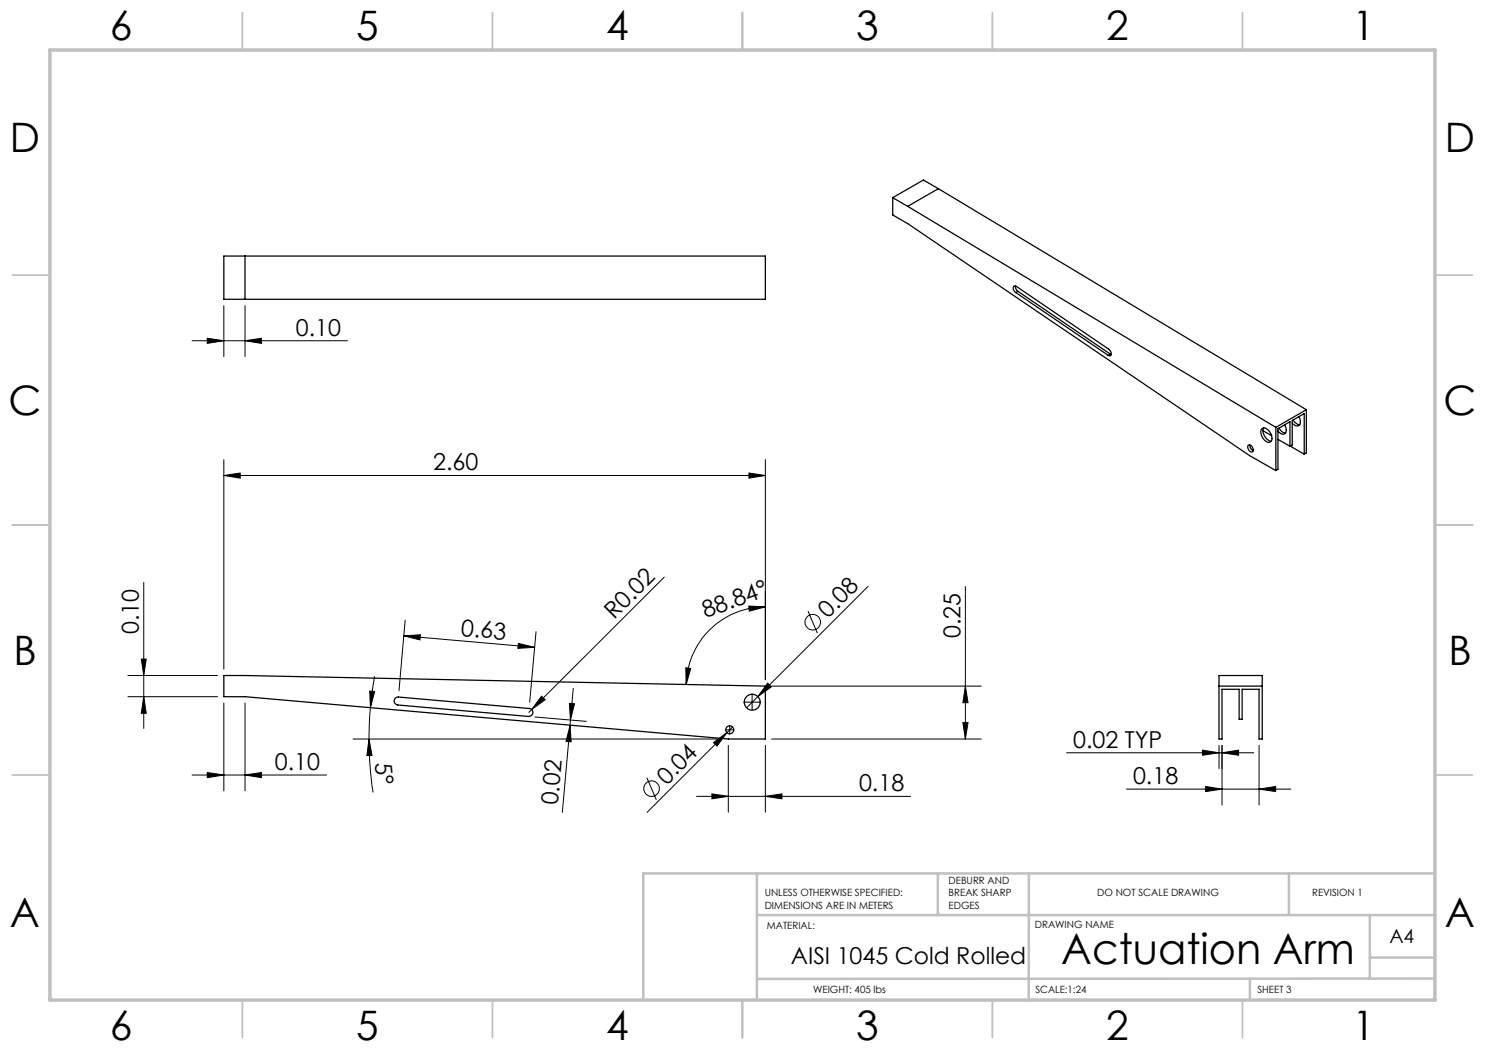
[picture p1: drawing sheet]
<svg xmlns="http://www.w3.org/2000/svg" width="297mm" height="210mm" viewBox="0 0 297 210" stroke-linecap="round" stroke-linejoin="round" font-family="sans-serif">
<g fill="none" stroke="#c0c0c0" stroke-width=".35">
<path d="M48.5 2.5v7.5M98.5 2.5v7.5M148.5 2.5v7.5M198.5 2.5v7.5M248.5 2.5v7.5M2.5 55h7.5M287 55h7.5M2.5 105h7.5M287 105h7.5M2.5 155h7.5M287 155h7.5M48.5 200v7.5"/>
<path d="M98.5 200v7.5M148.5 200v7.5M198.5 200v7.5M248.5 200v7.5"/>
</g>
<path d="M151.4 174.7v25.3M187.6 174.7v8.3M205.8 174.7l-.1 25.4M257.8 174.8v8.2M287 174.7h-158.3v25.3M151.4 183h135.6M250 195.8v4.2M274 183v12.8M274 191.5h13M287 195.7l-135.6 .1" fill="none" stroke="#c0c0c0" stroke-width=".5"/>
<path d="M10 10h277v190h-277z" fill="none" stroke="#c0c0c0" stroke-width=".7"/>
<g fill="none" stroke="#000" stroke-width=".2">
<path d="M38.4 68.1h31.1M41.5 67.7l3.3 .4-3.3 .6zM44.8 61.1v10.2M49 68.1l3.3-.4v1zM49 61.1v10.2M44.8 95.1l3.2-.5v1zM44.8 91.9v41.9M44.8 95.1h108.3M149.8 94.6l3.3 .5-3.3 .5zM153.1 91.9v44.1M28.8 116.5v29.2M132.9 115.4l-27.1 27.1"/>
<path d="M173.6 117.3l-24.3 24.3M193.1 117.3v30.5M25.6 135.1h17.9M25.6 139.3h17.9M28.3 131.8h.9l-.4 3.3zM28.8 139.3l.4 3.4h-.9zM73.9 138.2l1 .1-.8 3.2zM74.9 135.2l-.8 6.3M80.8 127.2l3.3-.2-.1 1zM80.8 127.2l26.1 2.3M81 124l-1.2 14.1M103.7 128.7l3.2 .8-3.3 .2z"/>
<path d="M107.2 126.3l-1.3 14.1M108.3 139.2l.7 .7-2.7 2zM114.7 137.7l-.6 6.3M137.2 133.6l.9 .1-.9 3.2zM149.8 121.2l3.3 .2-3.2 .8zM150.4 138.7v1.5M153.1 121.4a15.9 15.9 0 0 0-15.9 15.5M153.5 136.6l.8 .8-2.7 1.9zM154.3 137.2h42M161.6 122.2l1.9 4.4M193.1 137.2l.5 3.3h-1zM38.4 155h26.9"/>
<path d="M41.5 154.5l3.3 .5-3.3 .5zM44.8 140.6v17.6M49 155l3.3-.5v1zM49 140.6v17.6M70.6 147.8h73.8M73.8 147.8l.6 3.3h-1zM73.8 147.8a73.8 73.8 0 0 0 .8 10.7M74.1 141.5l-.3 6.3M107 143.4l10.3 .9M113.9 140.7h1l-.8 3.3zM114 145.1l.2 3.3-1-.1zM114 145.1l-1.5 17.4"/>
<path d="M114.1 144l-.1 1.1M129.4 155.5l1.9 4.4M139.3 159.3h42.8M142.4 158.8l3.3 .5-3.3 .5zM142.7 148.5l2.7-2-2 2.7zM145 146h.7M145.7 149.1v13.3M145.8 146h.2M145.9 145.1v.7M145.9 145.9v.2M145.9 146.2v.7M146.2 146h.6"/>
<path d="M146.5 145.4l-17.1 17.1M148.7 140.4h1.5M150.3 140.4h.2M150.4 140.3v.2M150.4 140.6v1.5M150.6 140.4h1.5M153.1 159.3l3.3-.5v1zM153.1 149.1v13.3M154.3 147.8h42M192.6 144.5h1l-.5 3.3zM213.3 150.6h37.5M225.3 157.8h32.9"/>
<path d="M240.5 150l3.3 .6-3.3 .5zM241.1 157.3l3.3 .5-3.3 .5zM243.8 149.1v4.6M244.4 149.1v11.9M244.4 150.6l3.3-.6v1.1zM251.8 157.8l3.3-.5v1zM251.8 149.1v11.9"/>
<circle cx="162.5" cy="124.4" r="1.57"/>
<circle cx="130.3" cy="157.7" r="1.56"/>
</g>
<g fill="#000">
<path d="M153.5 136.6l.8 .8-2.7 1.9zM108.3 139.2l.7 .7-2.7 2zM142.7 148.5l2.7-2-2 2.7z"/>
<path d="M49 68.1l3.3-.4v1zM41.5 67.7l3.3 .4-3.3 .6z"/>
<path d="M44.8 95.1l3.2-.5v1zM149.8 94.6l3.3 .5-3.3 .5zM41.5 154.5l3.3 .5-3.3 .5zM49 155l3.3-.5v1zM142.4 158.8l3.3 .5-3.3 .5zM153.1 159.3l3.3-.5v1zM240.5 150l3.3 .6-3.3 .5zM244.4 150.6l3.3-.6v1.1z"/>
<path d="M28.3 131.8h.9l-.4 3.3zM28.8 139.3l.4 3.4h-.9z"/>
<path d="M80.8 127.2l3.3-.2-.1 1zM103.7 128.7l3.2 .8-3.3 .2z"/>
<path d="M149.8 121.2l3.3 .2-3.2 .8zM137.2 133.6l.9 .1-.9 3.2z"/>
<path d="M73.9 138.2l1 .1-.8 3.2zM73.8 147.8l.6 3.3h-1z"/>
<path d="M113.9 140.7h1l-.8 3.3zM114 145.1l.2 3.3-1-.1z"/>
<path d="M192.6 144.5h1l-.5 3.3zM193.1 137.2l.5 3.3h-1z"/>
<path d="M241.1 157.3l3.3 .5-3.3 .5zM251.8 157.8l3.3-.5v1z"/>
</g>
<g fill="none" stroke="#000" stroke-width=".25">
<path d="M178.5 39.5v3.5l3 1.7 68.4 46.4 5.3 3M178.5 39.5l3 1.8M187.7 37.7l-6.2 3.6M187.7 37.7l73.6 44.2M187.7 37.7l-3-1.7-6.2 3.5M44.8 51.2h108.3v8.7h-108.3zM49 51.2v8.7M181.5 41.3l73.7 44.2M203.1 57.2l.1 .6 .4 .5M203.2 58.5a.79 .79 0 0 1-.2-1.3l18.8 12.6a.82 .82 0 0 1 .2 1.4l-.3-.1M203.2 58.5l18.5 12.6M203.6 58.3l-.4 .2"/>
<path d="M203.6 58.3l18.5 12.5M222.1 70.8l.1 .1M222.1 70.8l-.4 .3M249.7 89a.87 .87 0 0 1 .8 .5 .87 .87 0 0 1-.1 .9 .99 .99 0 0 1-.7-1.4zM250 89l.2 .7 .4 .4M252.3 85.8a1.11 1.11 0 0 1 1.7 .7 1.39 1.39 0 0 1 0 1.9 1.91 1.91 0 0 1-1.8-1.9zM252.6 86.1l1.7 1M252.7 85.6a2.07 2.07 0 0 0 1.5 2.6M255.2 85.5v8.6M255.6 87.9l2.4 1.3M255.8 85.6l.6 .7 .7 .3M256.9 85a1.15 1.15 0 0 1-.2 1.8l-.5-.1-.6-.5"/>
<path d="M258 89.2v-4.9l-2.4 1.5v8.1l-.4 .2M258 89.2l.4-.2v-4.9l2.4-1.4v8.1M258 89.2l2.8 1.6M258.6 84l.5 .6 .8 .3M259.8 83.3a1.27 1.27 0 0 1-.2 1.9l-.7-.2-.5-.4M261.3 81.9l-6.1 3.6M261.3 81.9v8.7l-.5 .2M44.8 135.1l108.3 2.1v10.6h-7.4l-96.7-8.5h-4.2zM79 139.7l.7-.3 26.1 2.3a.8 .8 0 0 1 .8 .9 .8 .8 0 0 1-.9 .7l-26.1-2.3a.79 .79 0 0 1-.7-.5 .79 .79 0 0 1 .1-.8zM243.8 135.1h8.6v12.7h-.6v-9.9h-3.4v6h-.6v-6h-3.4v9.9h-.6zM243.8 137.2h8.6"/>
<circle cx="145.9" cy="146" r=".78"/>
<circle cx="150.4" cy="140.5" r="1.58"/>
</g>
<text font-size="8.5" x="212.3" y="192.7">Actuation Arm</text>
<g font-size="8.1">
<text x="22" y="8">6</text>
<text x="71.2" y="8">5</text>
<text x="121.2" y="8">4</text>
<text x="171.3" y="8">3</text>
<text x="221.3" y="8">2</text>
<text x="270.5" y="8">1</text>
<text x="2" y="30.5">D</text>
<text x="289" y="30.5">D</text>
<text x="1.7" y="83">C</text>
<text x="288.7" y="83">C</text>
<text x="2.7" y="133">B</text>
<text x="289.7" y="133">B</text>
<text x="2" y="185.5">A</text>
<text x="289" y="185.5">A</text>
<text x="22" y="208">6</text>
<text x="71.2" y="208">5</text>
<text x="121.2" y="208">4</text>
<text x="171.3" y="208">3</text>
<text x="221.3" y="208">2</text>
<text x="270.5" y="208">1</text>
</g>
<g font-size="4.7">
<text x="59.2" y="67.1">0.10</text>
<text x="86.6" y="94.1">2.60</text>
<text x="122.8" y="124" transform="rotate(-45 122.8 124)">R0.02</text>
<text x="141.1" y="123.6" transform="rotate(-20 141.1 123.6)">88.84°</text>
<text x="165.6" y="123.8" transform="rotate(-45 165.6 123.8)">0.08</text>
<text x="27.8" y="126.8" transform="rotate(-90 27.8 126.8)">0.10</text>
<text x="92.1" y="127.1" transform="rotate(5 92.1 127.1)">0.63</text>
<text x="192.1" y="127.6" transform="rotate(-90 192.1 127.6)">0.25</text>
<text x="214.6" y="149.5">0.02 TYP</text>
<text x="55" y="154">0.10</text>
<text x="75" y="152.7" transform="rotate(84 75 152.7)">5°</text>
<text x="111.6" y="161.1" transform="rotate(-85 111.6 161.1)">0.02</text>
<text x="133.4" y="157.1" transform="rotate(-45 133.4 157.1)">0.04</text>
<text x="171.8" y="158.2">0.18</text>
<text x="226.6" y="156.8">0.18</text>
<text x="158.2" y="192.8">AISI 1045 Cold Rolled</text>
</g>
<text font-size="3.9" x="277.9" y="188.5">A4</text>
<g font-size="2">
<text x="152.9" y="179.2">UNLESS OTHERWISE SPECIFIED:</text>
<text x="189.7" y="176.7">DEBURR AND</text>
<text x="189.7" y="179.2">BREAK SHARP</text>
<text x="219.4" y="179.2">DO NOT SCALE DRAWING</text>
<text x="262.4" y="179.1">REVISION 1</text>
<text x="152.9" y="181.7">DIMENSIONS ARE IN METERS</text>
<text x="153.4" y="185.9">MATERIAL:</text>
<text x="189.7" y="181.7">EDGES</text>
<text x="207" y="185.5">DRAWING NAME</text>
<text x="162.6" y="198.6">WEIGHT: 405 lbs</text>
<text x="207.1" y="198.6">SCALE:1:24</text>
<text x="251.5" y="198.6">SHEET 3</text>
</g>
</svg>
